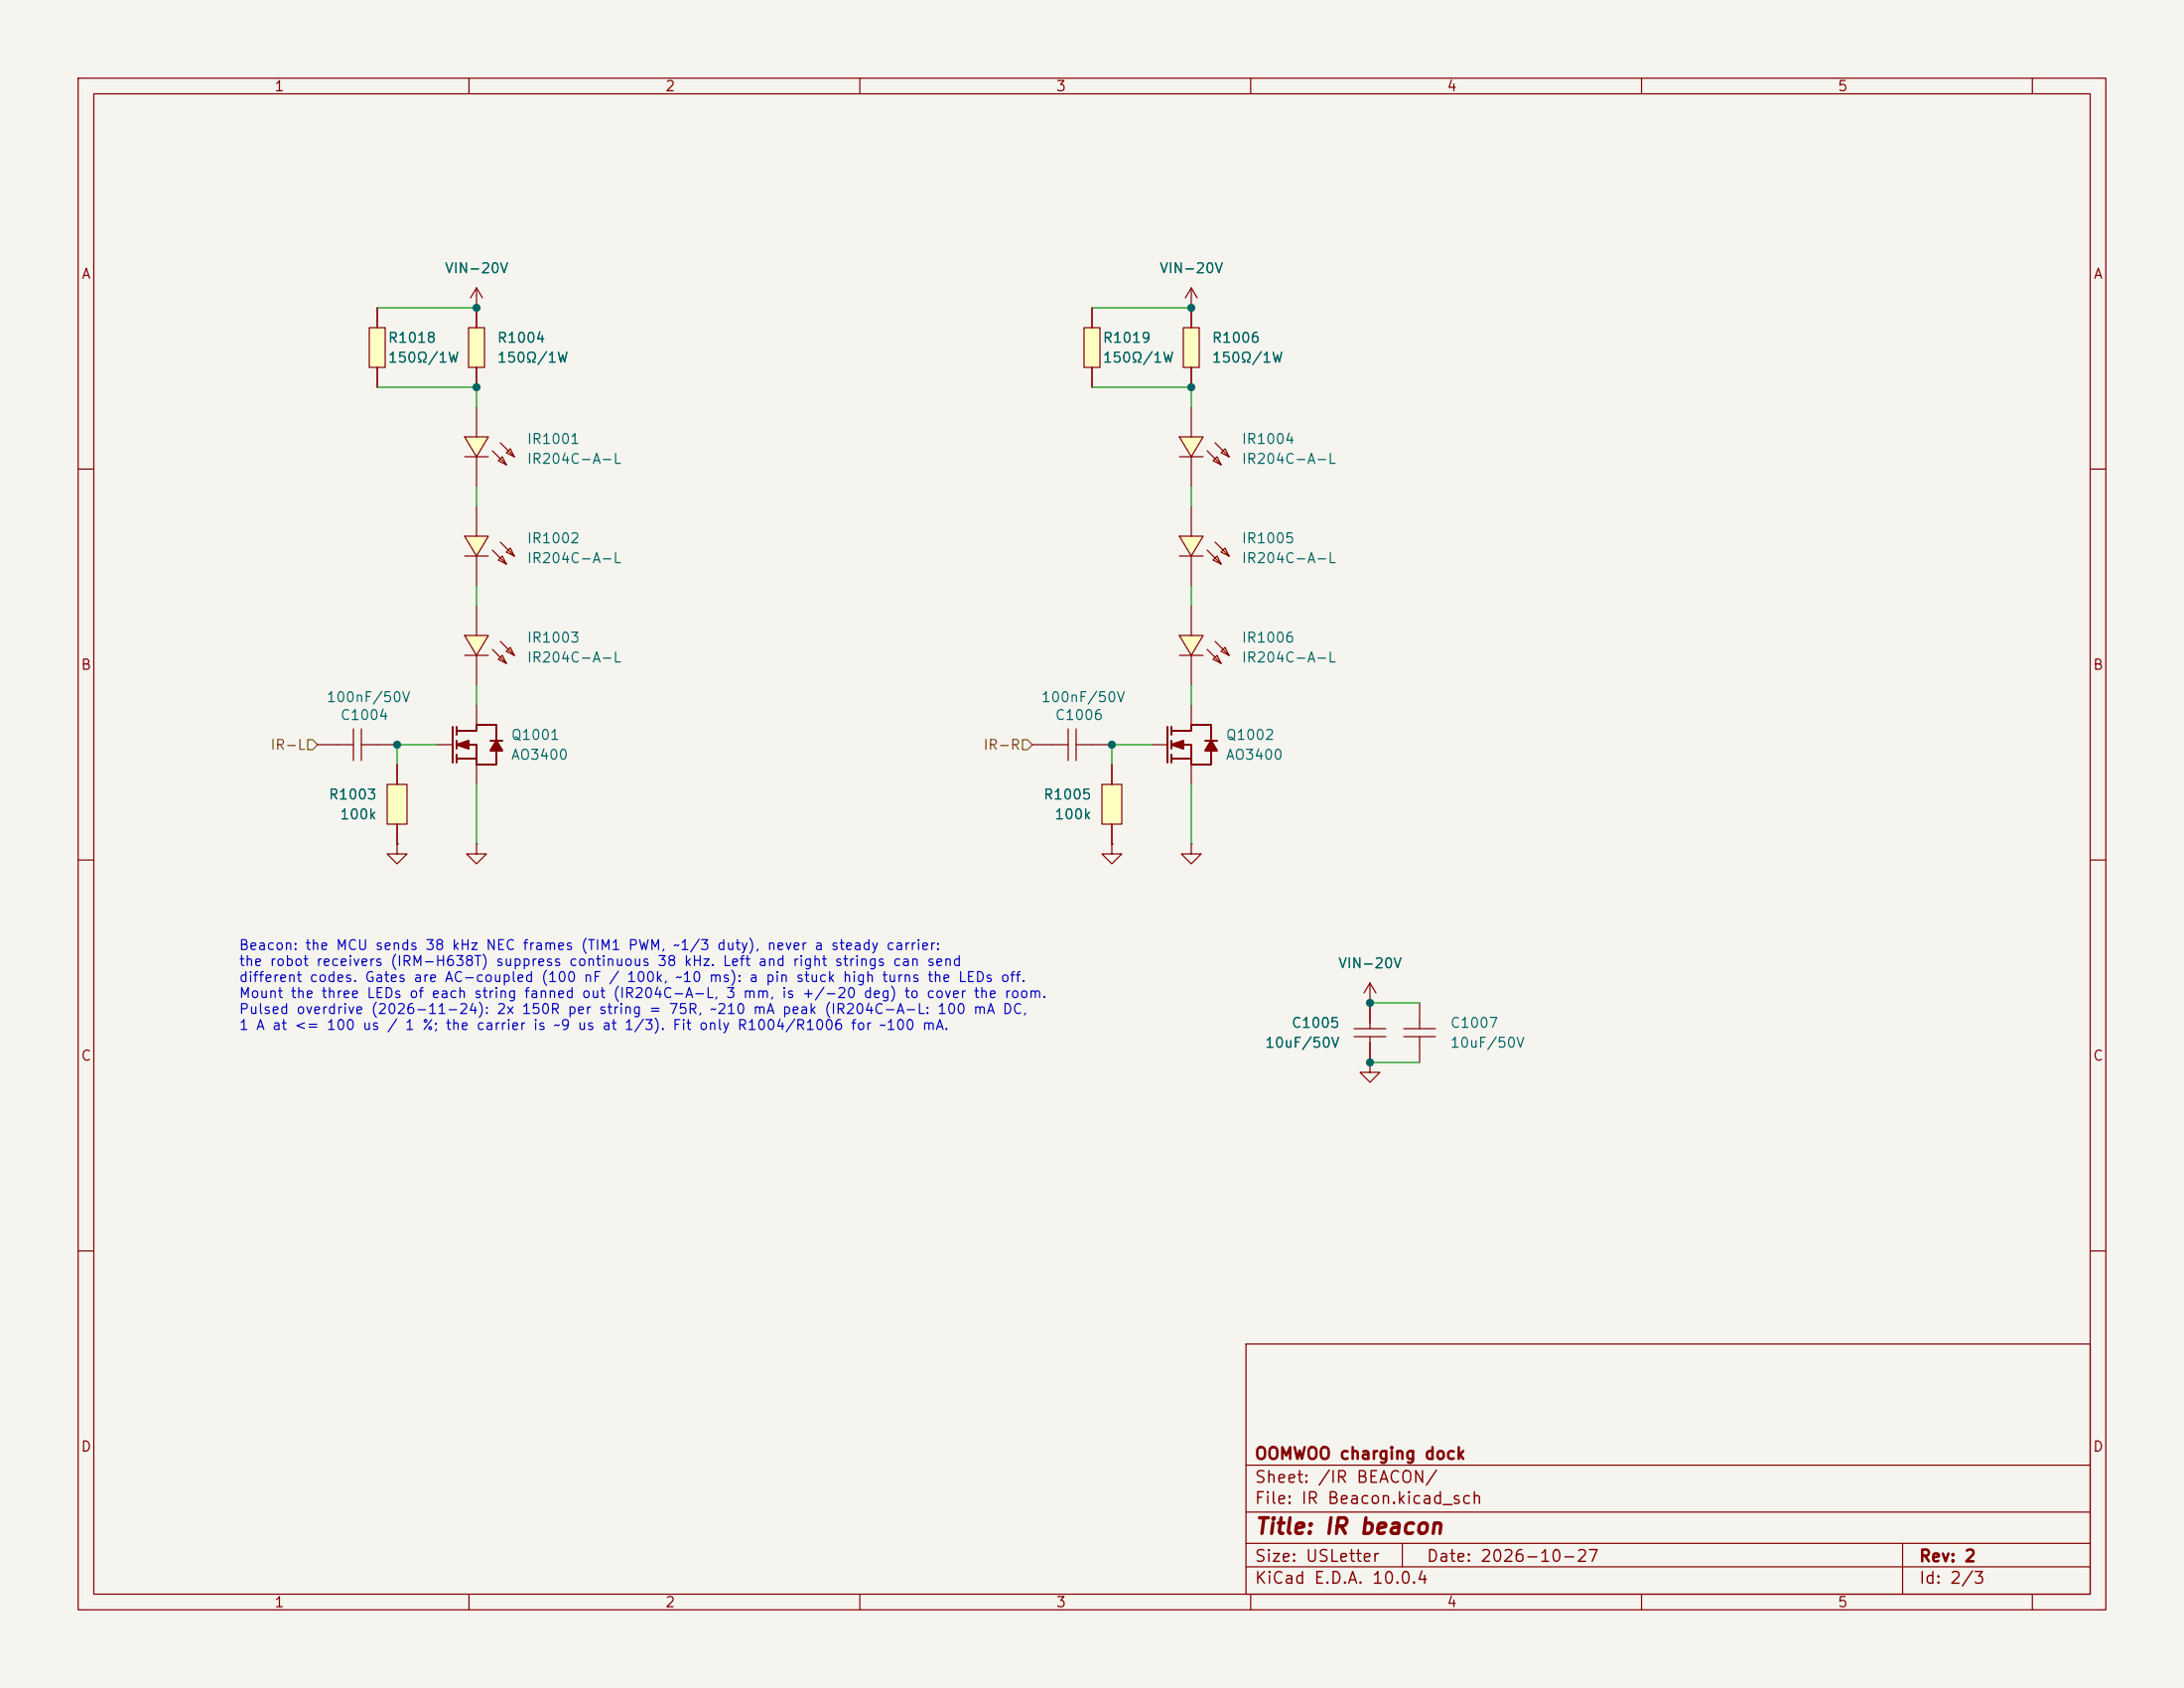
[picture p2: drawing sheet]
<svg xmlns="http://www.w3.org/2000/svg" width="279mm" height="216mm" viewBox="0 0 279 216" stroke-linecap="round" stroke-linejoin="round" font-family="sans-serif">
<path d="M0 0h279.4v215.9h-279.4z" fill="#f5f4ef" stroke="#f5f4ef" stroke-width=".13"/>
<g fill="none" stroke="#840000" stroke-width=".15">
<path d="M10 10h259.4v195.9h-259.4zM12 12h255.4v191.9h-255.4zM60 10v2M110 10v2M160 10v2M210 10v2M260 10v2M10 60h2M267.4 60h2M10 110h2M267.4 110h2M10 160h2"/>
<path d="M159.4 171.9h108v32h-108zM267.4 160h2M159.4 197.4h108M159.4 193.4h108M159.4 187.4h108M179.4 197.4v3M243.4 197.4v6.5M60 203.9v2M110 203.9v2M159.4 200.4h108M160 203.9v2M210 203.9v2"/>
<path d="M260 203.9v2"/>
</g>
<g fill="#ffffc2">
<path d="M59.4 68.6h3.1l-1.5 2.5z"/>
<path d="M64.8 70.6l.5-.5 .5 1z"/>
<path d="M64.3 71.1l.5 1-1-.5z"/>
</g>
<path d="M59.4 68.6h3.1l-1.5 2.5zM59.4 71.1h3.1M61 64.8v3.8M61 71.1v3.8M63 70.4l1.8 1.7M64 69.3l1.8 1.8M64.3 71.1l.5 1-1-.5zM64.8 70.6l.5-.5 .5 1z" fill="none" stroke="#840000" stroke-width=".15"/>
<g fill="#ffffc2">
<path d="M59.4 55.9h3.1l-1.5 2.5z"/>
<path d="M64.8 57.9l.5-.5 .5 1z"/>
<path d="M64.3 58.4l.5 1-1-.5z"/>
</g>
<g fill="none" stroke="#840000" stroke-width=".15">
<path d="M59.4 55.9h3.1l-1.5 2.5zM59.4 58.4h3.1M61 52.1v3.8M61 58.4v3.8M63 57.7l1.8 1.7M64 56.6l1.8 1.8M64.3 58.4l.5 1-1-.5zM64.8 57.9l.5-.5 .5 1zM173.2 132.6h4.1M173.2 131.6h4.1M175.3 128.3h.1M175.3 135.9v1.3h1.2l-1.2 1.2-1.3-1.2h1.3"/>
<path d="M175.3 135.9h.1M175.3 125.7v5.9M175.3 132.6v3.3M175.3 125.7l-.8 1.3M175.3 125.7l.7 1.3M179.6 132.6h4M179.6 131.6h4M181.6 128.3v3.3M181.6 132.6v3.3"/>
</g>
<path d="M141 100.3h2.5v5.1h-2.5z" fill="#ffffc2"/>
<path d="M142.2 97.8v2.5M141 100.3h2.5v5.1h-2.5zM142.2 105.4v2.6" fill="none" stroke="#840000" stroke-width=".15"/>
<g fill="#ffffc2">
<path d="M59.4 81.3h3.1l-1.5 2.5z"/>
<path d="M64.8 83.3l.5-.5 .5 1z"/>
<path d="M64.3 83.8l.5 1-1-.5z"/>
</g>
<path d="M152.4 39.4h.1M152.4 36.8l-.8 1.3M152.4 36.8l.8 1.3M152.4 36.8v2.6M61 77.5v3.8M59.4 81.3h3.1l-1.5 2.5zM59.4 83.8h3.1M61 83.8v3.8M63 83.1l1.8 1.7M64 82l1.8 1.8M64.3 83.8l.5 1-1-.5zM64.8 83.3l.5-.5 .5 1z" fill="none" stroke="#840000" stroke-width=".15"/>
<path d="M151.4 41.9h2v5.1h-2z" fill="#ffffc2"/>
<path d="M152.4 39.4v2.5M151.4 41.9h2v5.1h-2zM152.4 47v2.5" fill="none" stroke="#840000" stroke-width=".15"/>
<path d="M138.7 41.9h2v5.1h-2z" fill="#ffffc2"/>
<path d="M139.7 39.4v2.5M138.7 41.9h2v5.1h-2zM139.7 47v2.5" fill="none" stroke="#840000" stroke-width=".15"/>
<path d="M47.2 41.9h2.1v5.1h-2.1z" fill="#ffffc2"/>
<path d="M48.3 39.4v2.5M47.2 41.9h2.1v5.1h-2.1zM48.3 47v2.5" fill="none" stroke="#840000" stroke-width=".15"/>
<path d="M59.9 41.9h2.1v5.1h-2.1z" fill="#ffffc2"/>
<path d="M61 39.4v2.5M59.9 41.9h2.1v5.1h-2.1zM61 47v2.5" fill="none" stroke="#840000" stroke-width=".15"/>
<g fill="#ffffc2">
<path d="M150.9 55.9h3l-1.5 2.5z"/>
<path d="M156.2 57.9l.5-.5 .5 1z"/>
<path d="M155.7 58.4l.5 1-1-.5z"/>
</g>
<path d="M150.9 55.9h3l-1.5 2.5zM150.9 58.4h3M152.4 52.1v3.8M152.4 58.4v3.8M154.4 57.7l1.8 1.7M155.5 56.6l1.7 1.8M155.7 58.4l.5 1-1-.5zM156.2 57.9l.5-.5 .5 1z" fill="none" stroke="#840000" stroke-width=".15"/>
<g fill="#ffffc2">
<path d="M150.9 81.3h3l-1.5 2.5z"/>
<path d="M156.2 83.3l.5-.5 .5 1z"/>
<path d="M155.7 83.8l.5 1-1-.5z"/>
</g>
<path d="M61 39.4h.1M61 36.8l-.8 1.3M61 36.8l.7 1.3M61 36.8v2.6M152.4 77.5v3.8M150.9 81.3h3l-1.5 2.5zM150.9 83.8h3M152.4 83.8v3.8M154.4 83.1l1.8 1.7M155.5 82l1.7 1.8M155.7 83.8l.5 1-1-.5zM156.2 83.3l.5-.5 .5 1z" fill="none" stroke="#840000" stroke-width=".15"/>
<g fill="#ffffc2">
<path d="M150.9 68.6h3l-1.5 2.5z"/>
<path d="M156.2 70.6l.5-.5 .5 1z"/>
<path d="M155.7 71.1l.5 1-1-.5z"/>
</g>
<g fill="none" stroke="#840000" stroke-width=".15">
<path d="M150.9 68.6h3l-1.5 2.5zM150.9 71.1h3M152.4 64.8v3.8M152.4 71.1v3.8M154.4 70.4l1.8 1.7M155.5 69.3l1.7 1.8M155.7 71.1l.5 1-1-.5zM156.2 70.6l.5-.5 .5 1zM55.9 95.3h2M61 90.2v2.5M61 97.8v2.5M147.3 95.3h2.1"/>
<path d="M152.4 90.2v2.5M152.4 97.8v2.5"/>
</g>
<g fill="none" stroke="#840000" stroke-width=".25">
<path d="M57.9 93v4.5M58.4 93.5h2.6v-.8h2.5v2M58.4 95.3h2.6v2.5h2.5v-1.8M58.4 93v1M58.4 94.7v1.1M58.4 96.5v1M58.4 97h2.6M62.7 94.7h1.6M149.4 93v4.5M149.9 93.5h2.5v-.8h2.5v2M149.9 95.3h2.5v2.5h2.5v-1.8M149.9 97h2.5"/>
<path d="M149.9 93v1M149.9 94.7v1.1M149.9 96.5v1M154.2 94.7h1.5"/>
</g>
<g fill="#840000" stroke="#840000" stroke-width=".25">
<path d="M58.4 95.3l1.5-.6v1.1z"/>
<path d="M63.5 94.7l.8 1.3h-1.6z"/>
<path d="M149.9 95.3l1.5-.6v1.1z"/>
<path d="M154.9 94.7l.8 1.3h-1.5z"/>
</g>
<path d="M49.5 100.3h2.6v5.1h-2.6z" fill="#ffffc2"/>
<g fill="none" stroke="#840000" stroke-width=".15">
<path d="M48.3 39.4v2.5M61 39.4h.1M61 39.4v2.5M139.7 39.4v2.5M152.4 39.4h.1M152.4 39.4v2.5M48.3 47v2.5M61 47v2.5M139.7 47v2.5M152.4 47v2.5M40.6 95.3h4.6M45.2 93.2v4.1"/>
<path d="M46.2 95.3h4.6M46.2 93.2v4.1M50.8 97.8v2.5M132.1 95.3h4.5M136.6 93.2v4.1M137.7 95.3h4.5M137.7 93.2v4.1M142.2 97.8v2.5M49.5 100.3h2.6v5.1h-2.6zM50.8 108v1.2h1.3l-1.3 1.3-1.3-1.3h1.3M50.8 108h.1M50.8 105.4v2.6"/>
<path d="M61 108v1.2h1.2l-1.2 1.3-1.3-1.3h1.3M61 108h.1M142.2 108v1.2h1.3l-1.3 1.3-1.2-1.3h1.2M142.2 108h.1M142.2 105.4v2.6M152.4 108v1.2h1.3l-1.3 1.3-1.3-1.3h1.3M152.4 108h.1M175.3 128.3h.1M175.3 135.9h.1M175.3 128.3v2.5M175.3 133.4v2.5"/>
</g>
<path d="M39.4 94.6h.6l.6 .7-.6 .6h-.6zM130.8 94.6h.6l.7 .7-.7 .6h-.6z" fill="none" stroke="#725600" stroke-width=".15"/>
<g fill="none" stroke="#009600" stroke-width=".15">
<path d="M48.3 39.4h12.7M139.7 39.4h12.7M48.3 49.5h12.7v2.6M139.7 49.5h12.7v2.6M61 62.2v2.6M61 74.9v2.6M152.4 62.2v2.6M152.4 74.9v2.6M55.9 95.3h-5.1v2.5M61 87.6v2.6M147.3 95.3h-5.1v2.5M152.4 87.6v2.6"/>
<path d="M61 100.3v7.7M152.4 100.3v7.7M175.3 128.3h6.3M175.3 135.9h6.3"/>
</g>
<g fill="#009600" stroke="#009600" stroke-width=".13">
<circle cx="175.3" cy="135.9" r=".46"/>
<circle cx="175.3" cy="128.3" r=".46"/>
<circle cx="152.4" cy="49.5" r=".46"/>
<circle cx="152.4" cy="39.4" r=".46"/>
<circle cx="142.2" cy="95.3" r=".46"/>
<circle cx="50.8" cy="95.3" r=".46"/>
<circle cx="61" cy="49.5" r=".46"/>
<circle cx="61" cy="39.4" r=".46"/>
</g>
<text font-size="2" fill="#840000" x="160.4" y="196.7">Title: IR beacon</text>
<g font-size="1.5" fill="#840000">
<text x="160.4" y="190">Sheet: /IR BEACON/</text>
<text x="160.4" y="187">OOMWOO charging dock</text>
<text x="160.4" y="192.7">File: IR Beacon.kicad_sch</text>
<text x="160.4" y="202.9">KiCad E.D.A. 10.0.4</text>
<text x="160.4" y="200.1">Size: USLetter</text>
<text x="182.4" y="200.1">Date: 2026-10-27</text>
<text x="245.4" y="200.1">Rev: 2</text>
<text x="245.4" y="202.9">Id: 2/3</text>
</g>
<g font-size="1.3" fill="#840000">
<text x="35" y="12">1</text>
<text x="85" y="12">2</text>
<text x="135" y="12">3</text>
<text x="185" y="12">4</text>
<text x="235" y="12">5</text>
<text x="10.3" y="36">A</text>
<text x="267.7" y="36">A</text>
<text x="10.3" y="86">B</text>
<text x="267.7" y="86">B</text>
<text x="10.3" y="136">C</text>
<text x="267.7" y="136">C</text>
<text x="10.3" y="186">D</text>
<text x="267.7" y="186">D</text>
<text x="35" y="205.9">1</text>
<text x="85" y="205.9">2</text>
<text x="135" y="205.9">3</text>
<text x="185" y="205.9">4</text>
<text x="235" y="205.9">5</text>
</g>
<g font-size="1.3" fill="#006464">
<text x="56.8" y="35.3">VIN-20V</text>
<text x="148.2" y="35.3">VIN-20V</text>
<text x="49.5" y="46.7">150Ω/1W</text>
<text x="49.5" y="44.2">R1018</text>
<text x="63.5" y="46.7">150Ω/1W</text>
<text x="63.5" y="44.2">R1004</text>
<text x="141" y="46.7">150Ω/1W</text>
<text x="141" y="44.2">R1019</text>
<text x="154.9" y="46.7">150Ω/1W</text>
<text x="154.9" y="44.2">R1006</text>
<text x="67.3" y="57.1">IR1001</text>
<text x="67.3" y="59.6">IR204C-A-L</text>
<text x="158.8" y="57.1">IR1004</text>
<text x="158.8" y="59.6">IR204C-A-L</text>
<text x="67.3" y="69.8">IR1002</text>
<text x="158.8" y="69.8">IR1005</text>
<text x="67.3" y="72.3">IR204C-A-L</text>
<text x="158.8" y="72.3">IR204C-A-L</text>
<text x="67.3" y="82.5">IR1003</text>
<text x="158.8" y="82.5">IR1006</text>
<text x="67.3" y="85">IR204C-A-L</text>
<text x="158.8" y="85">IR204C-A-L</text>
<text x="41.7" y="90.1">100nF/50V</text>
<text x="43.4" y="92.4">C1004</text>
<text x="65.3" y="95">Q1001</text>
<text x="133.1" y="90.1">100nF/50V</text>
<text x="134.9" y="92.4">C1006</text>
<text x="156.7" y="95">Q1002</text>
<text x="65.3" y="97.5">AO3400</text>
<text x="156.7" y="97.5">AO3400</text>
<text x="41.9" y="102.6">R1003</text>
<text x="43.4" y="105.1">100k</text>
<text x="133.4" y="102.6">R1005</text>
<text x="134.8" y="105.1">100k</text>
<text x="171.1" y="124.2">VIN-20V</text>
<text x="165.1" y="131.8">C1005</text>
<text x="185.4" y="131.8">C1007</text>
<text x="161.7" y="134.3">10uF/50V</text>
<text x="185.4" y="134.3">10uF/50V</text>
</g>
<g font-size="1.3" fill="#725600">
<text x="34.5" y="96.2">IR-L</text>
<text x="125.7" y="96.2">IR-R</text>
</g>
<g font-size="1.3" fill="#0000c2">
<text x="30.5" y="121.8">Beacon: the MCU sends 38 kHz NEC frames (TIM1 PWM, ~1/3 duty), never a steady carrier:</text>
<text x="30.5" y="123.9">the robot receivers (IRM-H638T) suppress continuous 38 kHz. Left and right strings can send</text>
<text x="30.5" y="125.9">different codes. Gates are AC-coupled (100 nF / 100k, ~10 ms): a pin stuck high turns the LEDs off.</text>
<text x="30.5" y="128">Mount the three LEDs of each string fanned out (IR204C-A-L, 3 mm, is +/-20 deg) to cover the room.</text>
<text x="30.5" y="130">Pulsed overdrive (2026-11-24): 2x 150R per string = 75R, ~210 mA peak (IR204C-A-L: 100 mA DC,</text>
<text x="30.5" y="132.1">1 A at &lt;= 100 us / 1 %; the carrier is ~9 us at 1/3). Fit only R1004/R1006 for ~100 mA.</text>
</g>
</svg>
